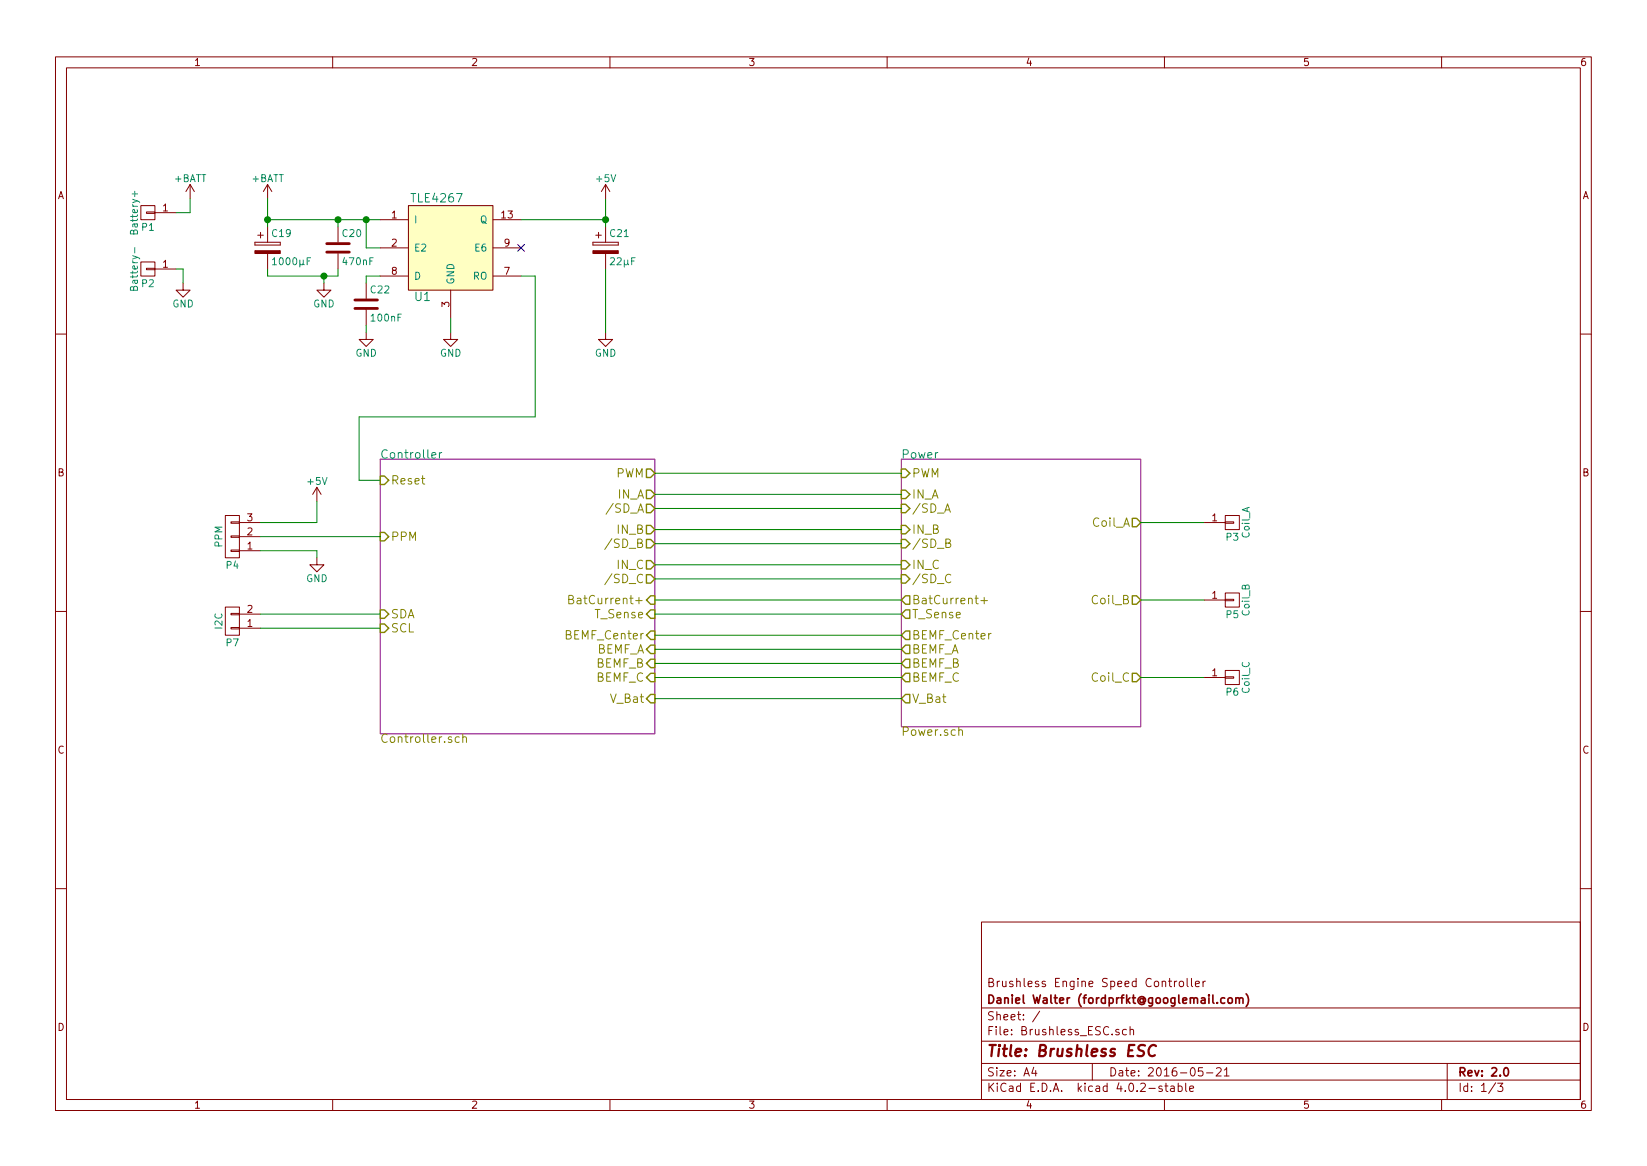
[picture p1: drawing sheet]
EESchema Schematic File Version 2
LIBS:power
LIBS:device
LIBS:transistors
LIBS:conn
LIBS:linear
LIBS:regul
LIBS:74xx
LIBS:cmos4000
LIBS:adc-dac
LIBS:memory
LIBS:xilinx
LIBS:microcontrollers
LIBS:dsp
LIBS:microchip
LIBS:analog_switches
LIBS:motorola
LIBS:texas
LIBS:intel
LIBS:audio
LIBS:interface
LIBS:digital-audio
LIBS:philips
LIBS:display
LIBS:cypress
LIBS:siliconi
LIBS:opto
LIBS:atmel
LIBS:contrib
LIBS:valves
LIBS:74xgxx
LIBS:ac-dc
LIBS:actel
LIBS:Altera
LIBS:analog_devices
LIBS:brooktre
LIBS:cmos_ieee
LIBS:dc-dc
LIBS:diode
LIBS:elec-unifil
LIBS:ESD_Protection
LIBS:ftdi
LIBS:gennum
LIBS:graphic
LIBS:hc11
LIBS:ir
LIBS:Lattice
LIBS:logo
LIBS:maxim
LIBS:microchip_dspic33dsc
LIBS:microchip_pic10mcu
LIBS:microchip_pic12mcu
LIBS:microchip_pic16mcu
LIBS:microchip_pic18mcu
LIBS:microchip_pic32mcu
LIBS:motor_drivers
LIBS:msp430
LIBS:nordicsemi
LIBS:nxp_armmcu
LIBS:onsemi
LIBS:Oscillators
LIBS:Power_Management
LIBS:powerint
LIBS:pspice
LIBS:references
LIBS:relays
LIBS:rfcom
LIBS:sensors
LIBS:silabs
LIBS:stm8
LIBS:stm32
LIBS:supertex
LIBS:switches
LIBS:transf
LIBS:ttl_ieee
LIBS:video
LIBS:Xicor
LIBS:Zilog
LIBS:crystal
LIBS:crystal-epson
LIBS:tle4267
LIBS:Brushless_ESC-cache
EELAYER 25 0
EELAYER END
$Descr A4 11693 8268
encoding utf-8
Sheet 1 3
Title "Brushless ESC"
Date "2016-05-21"
Rev "2.0"
Comp "Daniel Walter (fordprfkt@googlemail.com)"
Comment1 "Brushless Engine Speed Controller"
Comment2 ""
Comment3 ""
Comment4 ""
$EndDescr
$Sheet
S 2700 3250 1950 1950
U 55E20B14
F0 "Controller" 60
F1 "Controller.sch" 60
F2 "PWM" O R 4650 3350 60 
F3 "V_Bat" I R 4650 4950 60 
F4 "BEMF_A" I R 4650 4600 60 
F5 "BEMF_B" I R 4650 4700 60 
F6 "BEMF_C" I R 4650 4800 60 
F7 "BEMF_Center" I R 4650 4500 60 
F8 "BatCurrent+" I R 4650 4250 60 
F9 "IN_A" O R 4650 3500 60 
F10 "IN_B" O R 4650 3750 60 
F11 "IN_C" O R 4650 4000 60 
F12 "/SD_A" O R 4650 3600 60 
F13 "/SD_B" O R 4650 3850 60 
F14 "/SD_C" O R 4650 4100 60 
F15 "PPM" I L 2700 3800 60 
F16 "T_Sense" I R 4650 4350 60 
F17 "SDA" I L 2700 4350 60 
F18 "SCL" I L 2700 4450 60 
F19 "Reset" I L 2700 3400 60 
$EndSheet
$Sheet
S 6400 3250 1700 1900
U 55E20B33
F0 "Power" 60
F1 "Power.sch" 60
F2 "PWM" I L 6400 3350 60 
F3 "IN_A" I L 6400 3500 60 
F4 "/SD_A" I L 6400 3600 60 
F5 "IN_B" I L 6400 3750 60 
F6 "/SD_B" I L 6400 3850 60 
F7 "IN_C" I L 6400 4000 60 
F8 "/SD_C" I L 6400 4100 60 
F9 "BEMF_Center" O L 6400 4500 60 
F10 "BEMF_A" O L 6400 4600 60 
F11 "BEMF_B" O L 6400 4700 60 
F12 "BEMF_C" O L 6400 4800 60 
F13 "V_Bat" O L 6400 4950 60 
F14 "Coil_A" O R 8100 3700 60 
F15 "Coil_B" O R 8100 4250 60 
F16 "Coil_C" O R 8100 4800 60 
F17 "BatCurrent+" O L 6400 4250 60 
F18 "T_Sense" O L 6400 4350 60 
$EndSheet
$Comp
L CONN_01X01 P1
U 1 1
P 1050 1500
F 0 "P1" H 1050 1600 50  0000 C CNN
F 1 "Battery+" V 1150 1500 50  0000 C CNN
F 2 "Wire_Pads:SolderWirePad_single_2mmDrill" H 1050 1500 60  0001 C CNN
F 3 "" H 1050 1500 60  0000 C CNN
	1    1050 1500
	-1   0    0    1   
$EndComp
$Comp
L CONN_01X01 P3
U 1 1
P 8750 3700
F 0 "P3" H 8750 3800 50  0000 C CNN
F 1 "Coil_A" V 8850 3700 50  0000 C CNN
F 2 "Wire_Pads:SolderWirePad_single_2mmDrill" H 8750 3700 60  0001 C CNN
F 3 "" H 8750 3700 60  0000 C CNN
	1    8750 3700
	1    0    0    1   
$EndComp
$Comp
L CONN_01X01 P5
U 1 1
P 8750 4250
F 0 "P5" H 8750 4350 50  0000 C CNN
F 1 "Coil_B" V 8850 4250 50  0000 C CNN
F 2 "Wire_Pads:SolderWirePad_single_2mmDrill" H 8750 4250 60  0001 C CNN
F 3 "" H 8750 4250 60  0000 C CNN
	1    8750 4250
	1    0    0    1   
$EndComp
$Comp
L CONN_01X01 P6
U 1 1
P 8750 4800
F 0 "P6" H 8750 4900 50  0000 C CNN
F 1 "Coil_C" V 8850 4800 50  0000 C CNN
F 2 "Wire_Pads:SolderWirePad_single_2mmDrill" H 8750 4800 60  0001 C CNN
F 3 "" H 8750 4800 60  0000 C CNN
	1    8750 4800
	1    0    0    1   
$EndComp
$Comp
L CONN_01X01 P2
U 1 1
P 1050 1900
F 0 "P2" H 1050 2000 50  0000 C CNN
F 1 "Battery-" V 1150 1900 50  0000 C CNN
F 2 "Wire_Pads:SolderWirePad_single_2mmDrill" H 1050 1900 60  0001 C CNN
F 3 "" H 1050 1900 60  0000 C CNN
	1    1050 1900
	-1   0    0    1   
$EndComp
$Comp
L +BATT #PWR01
U 1 1
P 1350 1400
F 0 "#PWR01" H 1350 1250 50  0001 C CNN
F 1 "+BATT" H 1350 1540 50  0000 C CNN
F 2 "" H 1350 1400 60  0000 C CNN
F 3 "" H 1350 1400 60  0000 C CNN
	1    1350 1400
	1    0    0    -1  
$EndComp
$Comp
L +5V #PWR02
U 1 1
P 2250 3550
F 0 "#PWR02" H 2250 3400 50  0001 C CNN
F 1 "+5V" H 2250 3690 50  0000 C CNN
F 2 "" H 2250 3550 60  0000 C CNN
F 3 "" H 2250 3550 60  0000 C CNN
	1    2250 3550
	1    0    0    -1  
$EndComp
$Comp
L GND #PWR03
U 1 1
P 2250 3950
F 0 "#PWR03" H 2250 3700 50  0001 C CNN
F 1 "GND" H 2250 3800 50  0000 C CNN
F 2 "" H 2250 3950 60  0000 C CNN
F 3 "" H 2250 3950 60  0000 C CNN
	1    2250 3950
	1    0    0    -1  
$EndComp
$Comp
L GND #PWR04
U 1 1
P 1300 2000
F 0 "#PWR04" H 1300 1750 50  0001 C CNN
F 1 "GND" H 1300 1850 50  0000 C CNN
F 2 "" H 1300 2000 60  0000 C CNN
F 3 "" H 1300 2000 60  0000 C CNN
	1    1300 2000
	1    0    0    -1  
$EndComp
$Comp
L CONN_01X02 P7
U 1 1
P 1650 4400
F 0 "P7" H 1650 4550 50  0000 C CNN
F 1 "I2C" V 1750 4400 50  0000 C CNN
F 2 "Connectors_Molex:Molex_PicoBlade_53048-0210" H 1650 4400 50  0001 C CNN
F 3 "" H 1650 4400 50  0000 C CNN
	1    1650 4400
	-1   0    0    1   
$EndComp
$Comp
L CONN_01X03 P4
U 1 1
P 1650 3800
F 0 "P4" H 1650 4000 50  0000 C CNN
F 1 "PPM" V 1750 3800 50  0000 C CNN
F 2 "Connectors_Molex:Molex_PicoBlade_53048-0310" H 1650 3800 50  0001 C CNN
F 3 "" H 1650 3800 50  0000 C CNN
	1    1650 3800
	-1   0    0    1   
$EndComp
$Comp
L +BATT #PWR05
U 1 1
P 1900 1400
F 0 "#PWR05" H 1900 1250 50  0001 C CNN
F 1 "+BATT" H 1900 1540 50  0000 C CNN
F 2 "" H 1900 1400 60  0000 C CNN
F 3 "" H 1900 1400 60  0000 C CNN
	1    1900 1400
	1    0    0    -1  
$EndComp
$Comp
L GND #PWR06
U 1 1
P 3200 2350
F 0 "#PWR06" H 3200 2100 50  0001 C CNN
F 1 "GND" H 3200 2200 50  0000 C CNN
F 2 "" H 3200 2350 60  0000 C CNN
F 3 "" H 3200 2350 60  0000 C CNN
	1    3200 2350
	1    0    0    -1  
$EndComp
$Comp
L C C22
U 1 1
P 2600 2150
F 0 "C22" H 2625 2250 50  0000 L CNN
F 1 "100nF" H 2625 2050 50  0000 L CNN
F 2 "Capacitors_SMD:C_0805" H 2638 2000 50  0001 C CNN
F 3 "" H 2600 2150 50  0000 C CNN
	1    2600 2150
	1    0    0    -1  
$EndComp
$Comp
L C C20
U 1 1
P 2400 1750
F 0 "C20" H 2425 1850 50  0000 L CNN
F 1 "470nF" H 2425 1650 50  0000 L CNN
F 2 "Capacitors_SMD:C_0805" H 2438 1600 50  0001 C CNN
F 3 "" H 2400 1750 50  0000 C CNN
	1    2400 1750
	1    0    0    -1  
$EndComp
$Comp
L CP C21
U 1 1
P 4300 1750
F 0 "C21" H 4325 1850 50  0000 L CNN
F 1 "22µF" H 4325 1650 50  0000 L CNN
F 2 "Capacitors_Tantalum_SMD:TantalC_SizeC_EIA-6032_HandSoldering" H 4338 1600 50  0001 C CNN
F 3 "" H 4300 1750 50  0000 C CNN
	1    4300 1750
	1    0    0    -1  
$EndComp
$Comp
L CP C19
U 1 1
P 1900 1750
F 0 "C19" H 1925 1850 50  0000 L CNN
F 1 "1000µF" H 1925 1650 50  0000 L CNN
F 2 "Capacitors_ThroughHole:C_Radial_D10_L20_P7.5" H 1938 1600 50  0001 C CNN
F 3 "" H 1900 1750 50  0000 C CNN
	1    1900 1750
	1    0    0    -1  
$EndComp
$Comp
L GND #PWR07
U 1 1
P 2300 2000
F 0 "#PWR07" H 2300 1750 50  0001 C CNN
F 1 "GND" H 2300 1850 50  0000 C CNN
F 2 "" H 2300 2000 60  0000 C CNN
F 3 "" H 2300 2000 60  0000 C CNN
	1    2300 2000
	1    0    0    -1  
$EndComp
$Comp
L GND #PWR08
U 1 1
P 2600 2350
F 0 "#PWR08" H 2600 2100 50  0001 C CNN
F 1 "GND" H 2600 2200 50  0000 C CNN
F 2 "" H 2600 2350 60  0000 C CNN
F 3 "" H 2600 2350 60  0000 C CNN
	1    2600 2350
	1    0    0    -1  
$EndComp
$Comp
L GND #PWR09
U 1 1
P 4300 2350
F 0 "#PWR09" H 4300 2100 50  0001 C CNN
F 1 "GND" H 4300 2200 50  0000 C CNN
F 2 "" H 4300 2350 60  0000 C CNN
F 3 "" H 4300 2350 60  0000 C CNN
	1    4300 2350
	1    0    0    -1  
$EndComp
Wire Wire Line
	1250 1900 1300 1900
Wire Wire Line
	1300 1900 1300 2000
Wire Wire Line
	1250 1500 1350 1500
Wire Wire Line
	1350 1500 1350 1400
Wire Wire Line
	8100 3700 8550 3700
Wire Wire Line
	8100 4250 8550 4250
Wire Wire Line
	8100 4800 8550 4800
Wire Wire Line
	4650 3350 6400 3350
Wire Wire Line
	6400 3500 4650 3500
Wire Wire Line
	4650 3600 6400 3600
Wire Wire Line
	6400 3750 4650 3750
Wire Wire Line
	4650 3850 6400 3850
Wire Wire Line
	4650 4000 6400 4000
Wire Wire Line
	6400 4100 4650 4100
Wire Wire Line
	4650 4250 6400 4250
Wire Wire Line
	4650 4500 6400 4500
Wire Wire Line
	6400 4600 4650 4600
Wire Wire Line
	4650 4700 6400 4700
Wire Wire Line
	6400 4800 4650 4800
Wire Wire Line
	4650 4950 6400 4950
Wire Wire Line
	1850 3700 2250 3700
Wire Wire Line
	2250 3700 2250 3550
Wire Wire Line
	1850 3900 2250 3900
Wire Wire Line
	2250 3900 2250 3950
Wire Wire Line
	2700 3800 1850 3800
Wire Wire Line
	4650 4350 6400 4350
Wire Wire Line
	1850 4350 2700 4350
Wire Wire Line
	1850 4450 2700 4450
Wire Wire Line
	3700 1550 4300 1550
Wire Wire Line
	4300 1400 4300 1600
Wire Wire Line
	1900 1550 2700 1550
Wire Wire Line
	2400 1550 2400 1600
Wire Wire Line
	2600 1750 2700 1750
Wire Wire Line
	2600 1750 2600 1550
Connection ~ 2600 1550
Wire Wire Line
	1900 1400 1900 1600
Connection ~ 2400 1550
Connection ~ 1900 1550
Wire Wire Line
	4300 2350 4300 1900
Wire Wire Line
	2400 1950 2400 1900
Wire Wire Line
	1900 1950 2400 1950
Wire Wire Line
	2300 1950 2300 2000
Wire Wire Line
	1900 1900 1900 1950
Connection ~ 2300 1950
Wire Wire Line
	2550 3400 2700 3400
$Comp
L +5V #PWR010
U 1 1
P 4300 1400
F 0 "#PWR010" H 4300 1250 50  0001 C CNN
F 1 "+5V" H 4300 1540 50  0000 C CNN
F 2 "" H 4300 1400 50  0000 C CNN
F 3 "" H 4300 1400 50  0000 C CNN
	1    4300 1400
	1    0    0    -1  
$EndComp
Connection ~ 4300 1550
$Comp
L TLE4267 U1
U 1 1
P 3200 1750
F 0 "U1" H 3000 1400 60  0000 C CNN
F 1 "TLE4267" H 3100 2100 60  0000 C CNN
F 2 "Housings_SOIC:SOIC-14_3.9x8.7mm_Pitch1.27mm" H 3100 1700 60  0001 C CNN
F 3 "" H 3100 1700 60  0000 C CNN
	1    3200 1750
	1    0    0    -1  
$EndComp
Wire Wire Line
	2700 1950 2600 1950
Wire Wire Line
	2600 1950 2600 2000
Wire Wire Line
	2600 2350 2600 2300
Wire Wire Line
	2550 3400 2550 2950
Wire Wire Line
	2550 2950 3800 2950
Wire Wire Line
	3800 2950 3800 1950
Wire Wire Line
	3800 1950 3700 1950
NoConn ~ 3700 1750
Wire Wire Line
	3200 2350 3200 2250
$EndSCHEMATC
